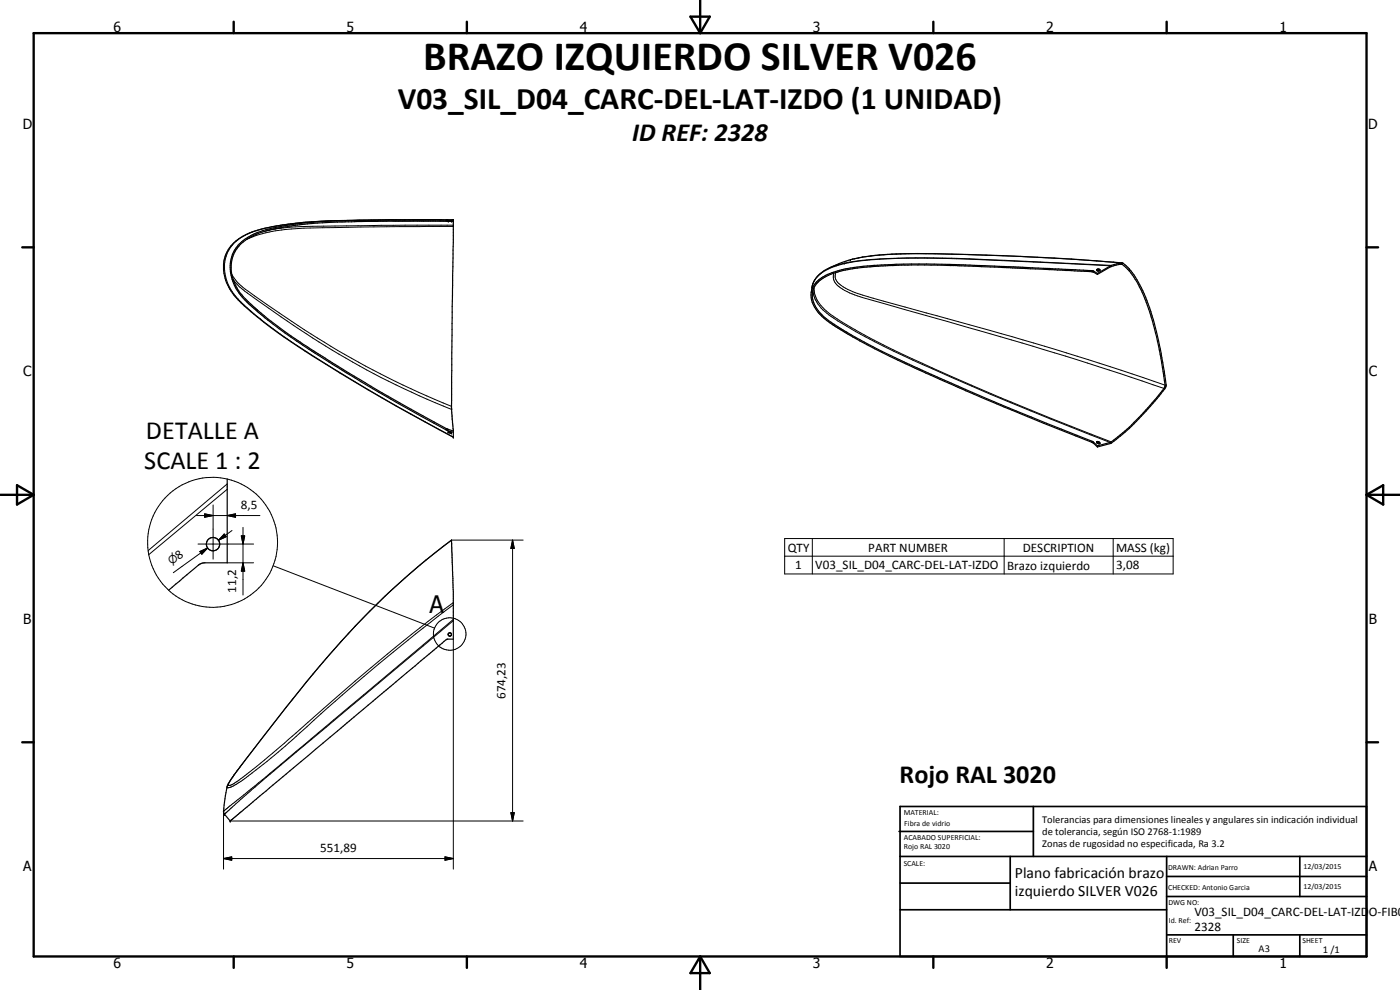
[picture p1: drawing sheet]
<svg xmlns="http://www.w3.org/2000/svg" width="420mm" height="297mm" viewBox="0 0 420 297" stroke-linecap="round" stroke-linejoin="round" font-family="sans-serif">
<g fill="none" stroke="#000" stroke-width=".35">
<path d="M69.8 73.3a21.3 21.3 0 0 1 12.1-5.3 131.5 131.5 0 0 1 25.5-1.9l28.6-.2-.5 56 .5 9.3a509.5 509.5 0 0 1-54.8-32.9 55.4 55.4 0 0 1-11.4-10.4 11.3 11.3 0 0 1-.9-13.6zM117 66a209.9 209.9 0 0 0-32.5 1.9 22.2 22.2 0 0 0-13.1 5.7 11.5 11.5 0 0 0 .7 14.8l2.6 2.8 4 3.5a144.2 144.2 0 0 0 14.8 10.6l1 .7a559.2 559.2 0 0 0 31.9 18.9l7.5 4.1 2.1 .7M130.7 65.9l-9.3 .1M136 66.3h-19.6a217.4 217.4 0 0 0-31.2 1.8 28.8 28.8 0 0 0-12.1 4.5 10.2 10.2 0 0 0-2 13.7l.2 .5a27.2 27.2 0 0 0 5.2 5.5l3.8 3.3 5.1 3.8 11.4 7.6a581.6 581.6 0 0 0 37.2 21.7l2 .6M336.8 78.9a732.7 732.7 0 0 0-69.1-2.7l-3.8 .3a34.4 34.4 0 0 0-17.9 5.7 6.6 6.6 0 0 0-2.3 4M243.7 86.1l-.2 1.6M329.1 80.9l.6-.2 .4 .4a.53 .53 0 0 1-.5 .2 .53 .53 0 0 1-.5-.4zM329.2 81.2h.8M329.3 80.8l-.1 .1M329.3 82l-1.6-.8-40.5-1.8a251.9 251.9 0 0 0-22.7 .1 55.2 55.2 0 0 0-13.7 1.9 9.7 9.7 0 0 0-7.3 5.9 7.8 7.8 0 0 0 2.9 7.4l3.7 2.9 5.3 3.2a207.6 207.6 0 0 0 20.5 10.2l25.5 11.1 26.4 10.7 1.5 1.3M329.3 82.3l-1.5-.8-26.8-1.2a349.6 349.6 0 0 0-37.8-.4 41 41 0 0 0-15.4 3.1 6.2 6.2 0 0 0-2.2 10.3 36.3 36.3 0 0 0 9.9 7.2 386 386 0 0 0 34.1 16.3l15.4 6.5 22.7 9.1 1.6 1.4M329.3 82v.3"/>
<path d="M330.1 81.2h-.1M338.9 80.7v.6M338.9 80.7a43 43 0 0 1 7.8 17.6l1.8 7.7 1.5 9.4-.2 .9-.8 1.1a108.9 108.9 0 0 1-10.1 11.2M338.9 81.3a40.9 40.9 0 0 1 7.2 16.2 120.3 120.3 0 0 1 3.6 18.3l-.9 1.4-3.6 4.4-6.3 6.6M338.9 80.7l-1.8-1.7-.5-.1-3.2 .8-4.1 2.3M338.9 81.3l-1-1a2.06 2.06 0 0 0-2.9-.8l-1.7 .6-4 2.2M134.6 129.5l.9 .4-.7-.1zM135.3 129.8l.2 .1M329.2 132.8l-.1-.3h.5l.4 .2v.4M329.2 132.8l.8 .3M329.3 133.8v.3M330 132.8h.1"/>
<path d="M338.9 128.6l-5.5 4.4-4.1 1.1M338.9 128.2v.4M338.9 128.2l-5.6 4.5-4 1.1M68.2 143.7v25.2h-7l-1.2 .3-9.4 7.9M111.1 183.3a215.9 215.9 0 0 1 24.4-21.2l.5 15.5v14.2h-1.7l-1 .6-64.1 53.8-.1 .1-1.9-2.2a30.6 30.6 0 0 1 1.3-9l4-5.6 15.5-19.9a325.7 325.7 0 0 1 23.1-26.3z"/>
<circle cx="63.9" cy="163.3" r="2.01"/>
<circle cx="135" cy="190.4" r=".51"/>
</g>
<g fill="none" stroke="#000" stroke-width=".3">
<path d="M118.1 66.3h17.9M130.7 65.9a659.3 659.3 0 0 0-38.9 .8 60.2 60.2 0 0 0-17.1 3.3 10.8 10.8 0 0 0-7.3 9.1v1.7a14.9 14.9 0 0 0 5.9 10.8l.9 .8a130 130 0 0 0 20.1 14.6 606.9 606.9 0 0 0 41.7 24.1M133.9 65.9v.4M134.4 65.9v.4M135.7 65.9h.3M136 67.6l-42.2 .3a64.1 64.1 0 0 0-13.9 1.4M136 67.9l-16 .1a440.4 440.4 0 0 0-35.5 1 33.7 33.7 0 0 0-10.5 2.8M253.4 79h.1M255.2 77.9a58.7 58.7 0 0 1 12.7-1.6 670.3 670.3 0 0 1 68.7 2.6M333.3 79.8l-40.4-1.9a202.5 202.5 0 0 0-36.2 .6l-2.2 .4a16.3 16.3 0 0 0-9.7 4.7l-.8 1.5-.3 1M333.5 79.6l-32-1.5a281.2 281.2 0 0 0-42.7 0 31.3 31.3 0 0 0-10.3 2.5M336.2 79.3l.6 .1"/>
<path d="M69.5 82.3a13.7 13.7 0 0 0 5 5.1 275.1 275.1 0 0 0 61 34.5M69.9 83.8a22.9 22.9 0 0 0 7.1 6.1 355 355 0 0 0 24.7 16.4 241.6 241.6 0 0 0 33.8 16.6M244 87a8.4 8.4 0 0 0 3 6l2.5 2a200.9 200.9 0 0 0 30.3 15.7l17.6 7.7 35.8 14.4M244.3 86.2a7.8 7.8 0 0 0 3.1 6.6l.7 .5a76.2 76.2 0 0 0 14.2 8.8 773.8 773.8 0 0 0 71.2 30.5M250.3 82a3.7 3.7 0 0 0 1.9 4.3l2.8 1.6 3.9 1.4 28.5 8.1a1121.9 1121.9 0 0 1 58.6 18l3.3 1.1M250.9 81.8a3.5 3.5 0 0 0 2.2 4.3 32.4 32.4 0 0 0 9 3.4 1467 1467 0 0 1 74.4 21.6l13.2 4.5M327.7 81.2v.3M328.2 81.3v.4M133.9 128.6v.4M134.4 128.8v.4M327.7 132.4v.3M328.2 132.7v.3"/>
<path d="M59 154.7h19M61.4 154.2l2.6 .5-2.6 .5zM64 151.5v16.3M68.2 154.7l2.5-.5v1zM68.2 146.8l-23.5 19.6M68.2 145.2l-23.7 20M69.6 159.2l-4 2.9M72.9 158.2v20.3M59.4 163.2h16.7M60 165.5l2.3-1.1-1.7 1.9zM62.3 164.4l-2 1.5M62.3 164.4l-10.3 7.4"/>
<path d="M67.3 160.2l.6 .8-2.3 1.1zM68.2 168.9h7.9M72.4 160.8h1l-.5 2.4zM72.9 168.9l.5 2.5h-1zM82 169.8l48.4 18.7M135.5 163h.1M153.8 162.1l.5 2.4h-1zM153.8 162.1v84.2M157 162.1h-21.5a249.2 249.2 0 0 0-47.8 47.9l-15.5 19.9-3.1 4.3a1.43 1.43 0 0 0-.4 1.5l.9-.3 1.9-1.2 5.5-4.2 7.1-6a720.1 720.1 0 0 1 51.9-43.2M235.5 161.6h116.6v10.6h-116.6zM235.5 166.9h116.6M243.8 161.6v10.6"/>
<path d="M301.4 161.6v10.6M334.1 161.6v10.6M136 181.5a673.8 673.8 0 0 0-50.3 42.3l-5.5 4.6-7.4 5.7a9.6 9.6 0 0 1-4.6 2.2l-.1-.2M136 185.8l-56.1 47.2-12.8 10.4M136 186.2l-56.1 47-12.5 11.1M136 191.8v69M67.1 257.6l2.4-.5v1zM67.1 243.4h.1M67.1 257.6h68.9M67.1 243.5v17.3M67.4 244.3h.1M69.1 246.3h87.9"/>
<path d="M133.6 257.1l2.4 .5-2.4 .5zM153.3 243.8h1l-.5 2.5z"/>
<circle cx="63.8" cy="162.7" r="19.5"/>
<circle cx="135" cy="190.2" r="4.9"/>
</g>
<g fill="#000">
<circle cx="134.5" cy="66.3" r=".18"/>
<circle cx="135.5" cy="66.3" r=".18"/>
<circle cx="136" cy="66.3" r=".18"/>
<circle cx="136" cy="65.9" r=".18"/>
<circle cx="255.2" cy="77.9" r=".18"/>
<circle cx="243.7" cy="86.1" r=".18"/>
<circle cx="134.5" cy="129.6" r=".18"/>
<circle cx="135.5" cy="129.9" r=".18"/>
<circle cx="136" cy="131.2" r=".18"/>
<circle cx="67.1" cy="243.4" r=".18"/>
<circle cx="67.4" cy="244.3" r=".18"/>
<circle cx="69.1" cy="246.3" r=".18"/>
</g>
<g fill="none" stroke="#000" stroke-width=".71">
<path d="M10.1 9.9h400v277.1h-400zM70.1 6.5v3.4M140.1 6.5v3.4M207.2 5h5.8l-2.9 4.9zM210.1 0v9.9M280.1 6.5v3.4M350.1 6.5v3.4M6.7 74.2h3.4M410.1 74.2h3.5M.1 148.5h10M5.1 145.6l5 2.9-5 2.9zM410.1 148.5h10"/>
<path d="M410.1 148.5l5-2.9v5.8zM6.7 222.7h3.4M410.1 222.7h3.5M70.1 287v3.4M140.1 287v3.4M210.1 287v10M210.1 287l2.9 5h-5.8zM280.1 287v3.4M350.1 287v3.4"/>
</g>
<g fill="none" stroke="#000" stroke-width=".51">
<path d="M269.8 249.5h40.3M270.1 242h140v45h-140zM270.1 257h140M303.2 257v16M310.1 242v15M350.1 257v30M390.1 257v12M270.1 265h33.1M270.1 273h80M350.1 269h60M350.1 263h60M350.1 280.5h60"/>
<path d="M370.1 280.5v6.5M390.1 280.5v6.5"/>
</g>
<path d="M61.4 154.2l2.6 .5-2.6 .5zM68.2 154.7l2.5-.5v1zM60 165.5l2.3-1.1-1.7 1.9zM67.3 160.2l.6 .8-2.3 1.1zM72.4 160.8h1l-.5 2.4zM72.9 168.9l.5 2.5h-1zM153.8 162.1l.5 2.4h-1zM67.1 257.6l2.4-.5v1zM133.6 257.1l2.4 .5-2.4 .5zM153.3 243.8h1l-.5 2.5z" fill="#000"/>
<text font-size="12.6" x="127" y="20.9">BRAZO IZQUIERDO SILVER V026</text>
<text font-size="9.4" x="119.4" y="32.7">V03_SIL_D04_CARC-DEL-LAT-IZDO (1 UNIDAD)</text>
<g font-size="7.9">
<text x="189.7" y="42.2">ID REF: 2328</text>
<text x="43.8" y="131.8">DETALLE A</text>
<text x="43.3" y="140.8">SCALE 1 : 2</text>
<text x="270" y="234.9">Rojo RAL 3020</text>
</g>
<text font-size="7.2" x="128.9" y="183.8">A</text>
<g font-size="4.7">
<text x="304.6" y="263.5">Plano fabricación brazo</text>
<text x="304.6" y="268.9">izquierdo SILVER V026</text>
</g>
<g font-size="4.2">
<text x="34" y="9.6">6</text>
<text x="104" y="9.6">5</text>
<text x="174" y="9.6">4</text>
<text x="244" y="9.6">3</text>
<text x="314" y="9.6">2</text>
<text x="384" y="9.6">1</text>
<text x="6.8" y="38.7">D</text>
<text x="410.6" y="38.7">D</text>
<text x="7" y="112.9">C</text>
<text x="410.8" y="112.9">C</text>
<text x="7" y="187.1">B</text>
<text x="410.8" y="187.1">B</text>
<text x="7" y="261.4">A</text>
<text x="410.8" y="261.4">A</text>
<text x="34" y="290.4">6</text>
<text x="104" y="290.4">5</text>
<text x="174" y="290.4">4</text>
<text x="244" y="290.4">3</text>
<text x="314" y="290.4">2</text>
<text x="384" y="290.4">1</text>
</g>
<g font-size="3.9">
<text x="72.3" y="152.6">8,5</text>
<text x="236.4" y="165.5">QTY</text>
<text x="260.6" y="165.5">PART NUMBER</text>
<text x="306.9" y="165.5">DESCRIPTION</text>
<text x="335" y="165.6">MASS (kg)</text>
<text x="53.7" y="168" transform="rotate(-36 53.7 168)">8</text>
<text x="238.7" y="170.8">1</text>
<text x="244.7" y="170.8">V03_SIL_D04_CARC-DEL-LAT-IZDO</text>
<text x="302.2" y="170.9">Brazo izquierdo</text>
<text x="335" y="170.8">3,08</text>
<text x="70.9" y="177.8" transform="rotate(-90 70.9 177.8)">11,2</text>
<text x="151.8" y="209.7" transform="rotate(-90 151.8 209.7)">674,23</text>
<text x="96.1" y="255.5">551,89</text>
<text x="358.5" y="275">V03_SIL_D04_CARC-DEL-LAT-IZDO-FIB0</text>
<text x="358.5" y="279.4">2328</text>
</g>
<text font-size="3.3" x="51.4" y="169.6" transform="rotate(-36 51.4 169.6)">⌀</text>
<g font-size="3.1">
<text x="312.7" y="246.8">Tolerancias para dimensiones lineales y angulares sin indicación individual</text>
<text x="312.7" y="250.4">de tolerancia, según ISO 2768-1:1989</text>
<text x="312.7" y="254">Zonas de rugosidad no especificada, Ra 3.2</text>
<text x="377.7" y="285.6">A3</text>
<text x="397" y="285.9">1 /1</text>
</g>
<g font-size="2.4">
<text x="271.2" y="244.4">MATERIAL:</text>
<text x="271.3" y="252">ACABADO SUPERFICIAL:</text>
<text x="271.4" y="247.9">Fibra de vidrio</text>
<text x="271.3" y="254.6">Rojo RAL 3020</text>
<text x="271.2" y="259.7">SCALE:</text>
<text x="350.6" y="261">DRAWN: Adrian Parro</text>
<text x="391.2" y="260.6">12/03/2015</text>
<text x="350.6" y="267">CHECKED: Antonio Garcia</text>
<text x="391.2" y="266.7">12/03/2015</text>
<text x="350.6" y="271.4">DWG NO:</text>
<text x="350.8" y="276.9">Id. Ref:</text>
<text x="350.8" y="282.8">REV</text>
<text x="371.2" y="282.9">SIZE</text>
<text x="390.9" y="282.9">SHEET</text>
</g>
</svg>
